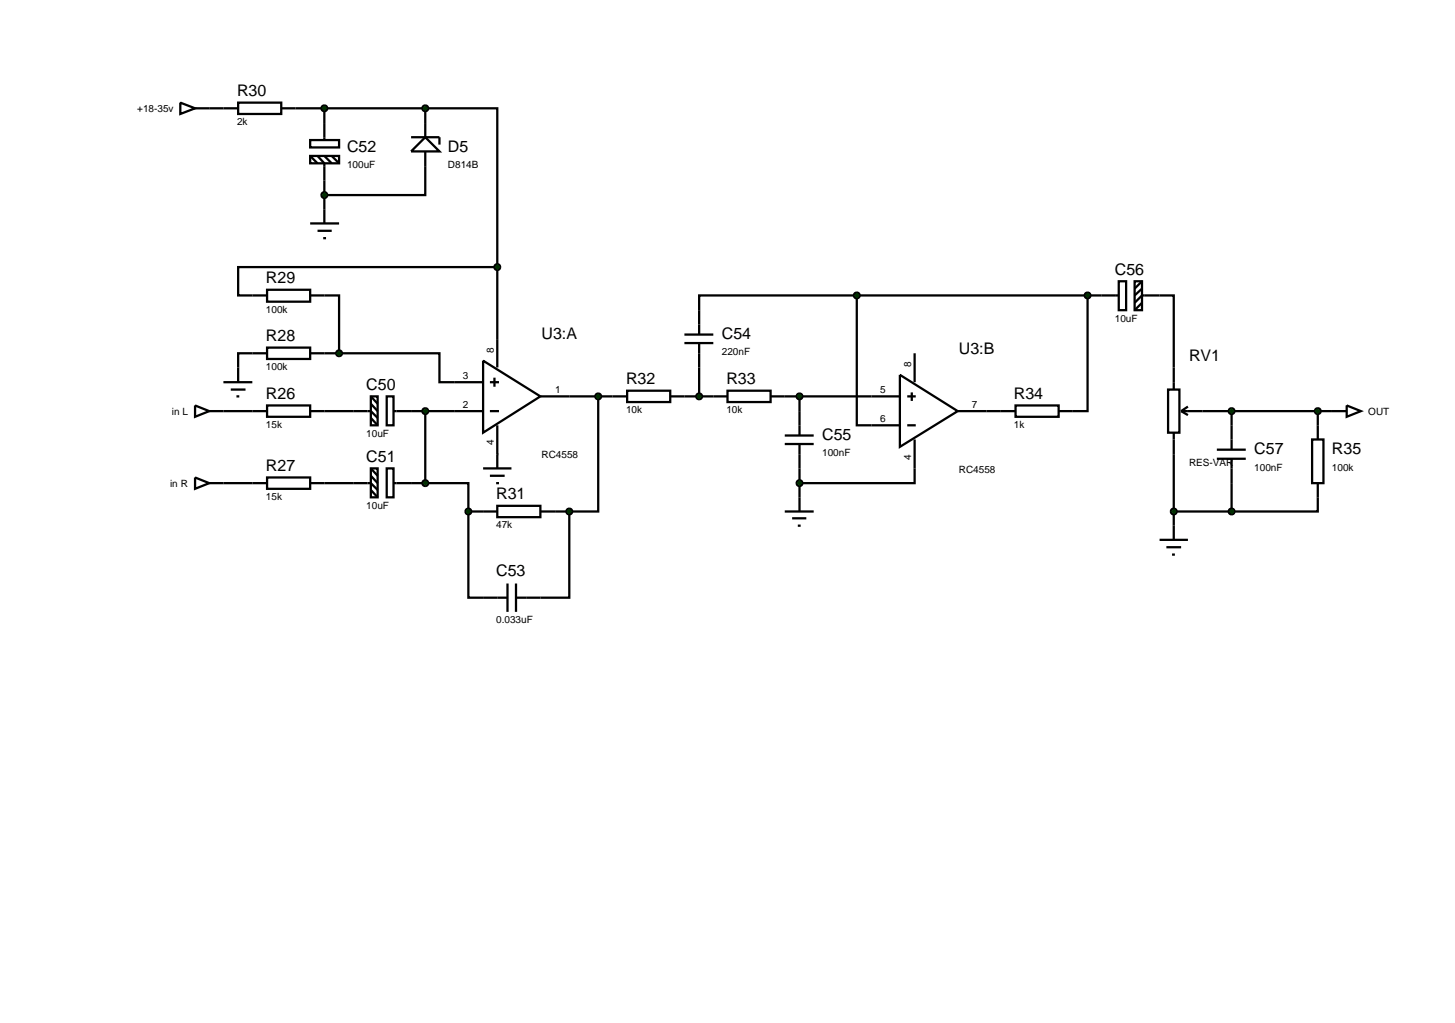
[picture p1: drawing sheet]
<svg xmlns="http://www.w3.org/2000/svg" width="257mm" height="180mm" viewBox="0 0 257 180" stroke-linecap="round" stroke-linejoin="round" font-family="sans-serif">
<g fill="none" stroke="#000" stroke-width=".4">
<path d="M31.8 18.1l2.6 1-2.6 1zM34.4 19.1h5M52.1 19.1h22.9M57.2 19.1v2.6M75 19.1h12.7v28M75 19.1v2.6M54.7 39.4h5.1M57.2 31.8v7.6M75 29.3v5.1h-17.8M56 40.7h2.5M57 42h.5M57.2 52.1h2.6v10.2"/>
<path d="M87.7 47.1h-45.7v5h2.5M87.7 47.1v17.7M151.1 52.1v22.9h7.6M151.1 52.1h-27.8v2.6M151.1 52.1h43.2M191.8 52.1v20.4h-2.6M204.5 52.1h2.5v12.7M34.4 71.5l2.5 1-2.5 1zM36.9 72.5h10.2M39.4 67.4h5.1M40.7 68.7h2.6M41.7 69.9h.5"/>
<path d="M44.5 62.3h-2.5v5.1M47.1 71.5h7.6v2h-7.6zM54.7 72.5h10.7l1.2 1.2M57.2 62.3h2.6M59.8 62.3h17.7v5.1h7.7M65.4 69.9h1.2v5.1h-1.2zM65.4 69.9l1.2 1.3M65.4 71.2l1.2 1.3M65.4 73.7l1.2 1.3M68.2 69.9h1.2v5.1h-1.2zM69.4 72.5h15.8M75 72.5v12.7"/>
<path d="M85.2 63.6l10.1 6.3-10.1 6.4zM86.4 72.5h1.6M86.4 67.4h1.6M87.2 66.6v1.6M87.7 75v7.6M95.3 69.9h12.7M105.5 69.9v20.3h-5.1M120.7 69.9h5.1M123.3 64.8v5.1M138.4 69.9h20.3M141 69.9v2.6M158.7 66.1l10.2 6.4-10.2 6.3z"/>
<path d="M160 69.9h1.5M160 75h1.5M160.8 69.2v1.5M161.3 77.5v7.7h-20.3M161.3 62.3v5.1M168.9 72.5h7.6M212.1 72.5h25.4M217.2 72.5v2.5M232.4 72.5v2.5M237.5 71.5l2.5 1-2.5 1zM34.4 84.2l2.5 1-2.5 1zM36.9 85.2h10.2"/>
<path d="M47.1 84.2h7.6v2h-7.6zM54.7 85.2h10.7l1.2 1.2M65.4 82.6h1.2v5.1h-1.2zM65.4 82.6l1.2 1.3M65.4 83.9l1.2 1.3M65.4 86.4l1.2 1.3M68.2 82.6h1.2v5.1h-1.2zM69.4 85.2h5.6M75 85.2h7.6v5M82.6 90.2v15.2h2.6M82.6 90.2h2.6M85.2 82.6h5"/>
<path d="M86.4 83.9h2.6M87.5 85.2h.5M97.9 90.2h2.5M100.4 90.2v15.2h-5.1M138.4 90.2h5.1M139.7 91.4h2.5M140.7 92.7h.5M141 82.6v7.6M207 90.2h10.2M207 80.1v12.6M217.2 85.2v5M232.4 87.7v2.5h-15.2"/>
</g>
<path d="M74.7 72.1l.3-.1-.5 .5zM75 72l.4 .2 .1 .3zM75 73l.5-.5-.2 .4zM74.5 72.5l.5 .5-.4-.2z" fill="#004000" stroke="#000" stroke-width=".4"/>
<path d="M75 72l.5 .5-.5 .5-.5-.5z" fill="#004000"/>
<path d="M44.5 52.1h2.6M47.1 51.1h7.6v2.1h-7.6zM54.7 52.1h2.5M44.5 62.3h2.6M47.1 61.3h7.6v2h-7.6zM54.7 62.3h2.5" fill="none" stroke="#000" stroke-width=".4"/>
<path d="M59.4 62l.4-.2-.5 .5zM59.8 61.8l.4 .2 .1 .3zM60.3 62.3l-.1 .3-.4 .2zM59.3 62.3l.5 .5-.4-.2z" fill="#004000" stroke="#000" stroke-width=".4"/>
<path d="M59.3 62.3l.5-.5 .5 .5-.5 .5z" fill="#004000"/>
<path d="M54.7 24.7h5.1v1.3h-5.1zM54.7 27.5h5.1v1.3h-5.1zM54.7 27.5l1.3 1.3M56 27.5l1.2 1.3v3M57.2 21.7v3M57.2 27.5l1.3 1.3M58.5 27.5l1.3 1.3M72.5 24.2h5v1.3M75 24.2l2.5 2.5h-5zM75 21.7v2.5M75 26.7v2.6" fill="none" stroke="#000" stroke-width=".4"/>
<path d="M56.8 34.1l.4-.2-.5 .5zM57.2 33.9l.4 .2 .1 .3zM57.2 34.9l.5-.5-.1 .3zM56.7 34.4l.5 .5-.3-.1z" fill="#004000" stroke="#000" stroke-width=".4"/>
<path d="M56.7 34.4l.5-.5 .5 .5-.5 .5z" fill="#004000"/>
<path d="M39.4 19.1h2.6M42 18.1h7.6v2h-7.6zM49.6 19.1h2.5" fill="none" stroke="#000" stroke-width=".4"/>
<g fill="#004000" stroke="#000" stroke-width=".4">
<path d="M56.8 18.8l.4-.2-.5 .5zM57.2 18.6l.4 .2 .1 .3zM57.2 19.6l.5-.5-.1 .3zM56.7 19.1l.5 .5-.3-.1z"/>
<path d="M74.7 18.7l.3-.1-.5 .5zM75 18.6l.4 .2 .1 .3zM75 19.6l.5-.5-.2 .4zM74.5 19.1l.5 .5-.4-.2z"/>
<path d="M87.4 46.7l.3-.1-.5 .5zM87.7 46.6l.4 .2 .1 .3zM87.7 47.6l.5-.5-.2 .4zM87.2 47.1l.5 .5-.4-.2z"/>
</g>
<g fill="#004000">
<path d="M57.2 18.6l.5 .5-.5 .5-.5-.5z"/>
<path d="M75 18.6l.5 .5-.5 .5-.5-.5z"/>
<path d="M87.7 46.6l.5 .5-.5 .5-.5-.5z"/>
</g>
<path d="M85.2 90.2h2.5M87.7 89.2h7.6v2h-7.6zM95.3 90.2h2.6M85.2 105.4h4.3M89.5 102.9v5M91 102.9v5M91 105.4h4.3" fill="none" stroke="#000" stroke-width=".4"/>
<g fill="#004000" stroke="#000" stroke-width=".4">
<path d="M74.7 84.8l.3-.1-.5 .5zM75 84.7l.4 .2 .1 .3zM75 85.7l.5-.5-.2 .4zM74.5 85.2l.5 .5-.4-.2z"/>
<path d="M82.2 89.9l.4-.2-.5 .5zM82.6 89.7l.4 .2 .1 .3zM82.6 90.7l.5-.5-.2 .4zM82.1 90.2l.5 .5-.3-.1z"/>
<path d="M100 89.9l.4-.2-.5 .5zM100.4 89.7l.3 .1 .2 .4zM100.4 90.7l.5-.5-.2 .4zM99.9 90.2l.5 .5-.3-.1z"/>
</g>
<g fill="#004000">
<path d="M75 84.7l.5 .5-.5 .5-.5-.5z"/>
<path d="M82.1 90.2l.5-.5 .5 .5-.5 .5z"/>
<path d="M99.9 90.2l.5-.5 .5 .5-.5 .5z"/>
</g>
<g fill="none" stroke="#000" stroke-width=".4">
<path d="M120.7 59h5.1M123.3 54.7v4.3M108 69.9h2.6M110.6 68.9h7.6v2h-7.6zM118.2 69.9h2.5M120.7 60.5h5.1M123.3 60.5v4.3M125.8 69.9h2.5M128.3 68.9h7.6v2h-7.6zM135.9 69.9h2.5M138.4 78.3h5.1M138.4 76.8h5.1"/>
<path d="M141 72.5v4.3M141 78.3v4.3M204.5 95.2h5M205.7 96.5h2.6M206.7 97.8h.5M207 92.7v2.5"/>
</g>
<g fill="#004000" stroke="#000" stroke-width=".4">
<path d="M140.7 84.8l.3-.1-.5 .5zM141 84.7l.4 .2 .1 .3zM141.5 85.2l-.1 .3-.4 .2zM140.5 85.2l.5 .5-.3-.1z"/>
<path d="M122.9 69.6l.4-.2-.5 .5zM123.3 69.4l.4 .2 .1 .3zM123.8 69.9l-.1 .3-.4 .2zM122.8 69.9l.5 .5-.3-.1z"/>
<path d="M105.2 69.5l.3-.1-.5 .5zM105.5 69.4l.3 .1 .2 .4zM106 69.9l-.2 .4-.3 .1zM105 69.9l.5 .5-.4-.2z"/>
<path d="M140.7 69.5l.3-.1-.5 .5zM141 69.4l.4 .2 .1 .3zM141.5 69.9l-.1 .3-.4 .2zM140.5 69.9l.5 .5-.3-.1z"/>
</g>
<g fill="#004000">
<path d="M141 84.7l.5 .5-.5 .5-.5-.5z"/>
<path d="M122.8 69.9l.5-.5 .5 .5-.5 .5z"/>
<path d="M105.5 69.4l.5 .5-.5 .5-.5-.5z"/>
<path d="M141 69.4l.5 .5-.5 .5-.5-.5z"/>
</g>
<path d="M176.5 72.5h2.6M179.1 71.5h7.6v2h-7.6zM186.7 72.5h2.5" fill="none" stroke="#000" stroke-width=".4"/>
<path d="M150.8 51.7l.3-.1-.5 .5zM151.1 51.6l.3 .1 .2 .4zM151.6 52.1l-.1 .3-.4 .2zM150.6 52.1l.5 .5-.4-.2z" fill="#004000" stroke="#000" stroke-width=".4"/>
<path d="M150.6 52.1l.5-.5 .5 .5-.5 .5z" fill="#004000"/>
<g fill="none" stroke="#000" stroke-width=".4">
<path d="M194.3 52.1h3M197.3 49.6h1.3v5.1h-1.3zM200.1 49.6h1.3v5.1h-1.3zM201.4 49.6l-1.3 1.3M201.4 50.9l-1.3 1.2M201.4 53.4l-1.3 1.3M204.5 52.1h-3.1l-1.3 1.3M206 68.7h2v7.6h-2zM207 64.8v3.9M207 76.3v3.8M208.3 72.5l1.2 .7M208.3 72.5h3.8"/>
<path d="M209.5 71.7l-1.2 .8M214.6 79.3h5.1M217.2 75v4.3M231.4 77.5h2v7.7h-2zM232.4 75v2.5M214.6 80.9h5.1M217.2 80.9v4.3M232.4 85.2v2.5"/>
</g>
<g fill="#004000" stroke="#000" stroke-width=".4">
<path d="M191.4 51.8l.4-.2-.5 .5zM191.8 51.6l.4 .2 .1 .3zM192.3 52.1l-.1 .3-.4 .2zM191.3 52.1l.5 .5-.4-.2z"/>
<path d="M206.6 89.9l.4-.2-.5 .5zM207 89.7l.4 .2 .1 .3zM207 90.7l.5-.5-.2 .4zM206.5 90.2l.5 .5-.3-.1z"/>
<path d="M216.8 89.9l.4-.2-.5 .5zM217.2 89.7l.4 .2 .1 .3zM217.7 90.2l-.1 .3-.4 .2zM216.7 90.2l.5 .5-.4-.2z"/>
<path d="M216.9 72.1l.3-.1-.5 .5zM217.2 72l.4 .2 .1 .3zM217.7 72.5l-.1 .3-.4 .2zM216.7 72.5l.5 .5-.4-.2z"/>
<path d="M232.1 72.1l.3-.1-.5 .5zM232.4 72l.4 .2 .1 .3zM232.4 73l.5-.5-.1 .3zM231.9 72.5l.5 .5-.3-.1z"/>
</g>
<g fill="#004000">
<path d="M191.8 51.6l.5 .5-.5 .5-.5-.5z"/>
<path d="M206.5 90.2l.5-.5 .5 .5-.5 .5z"/>
<path d="M216.7 90.2l.5-.5 .5 .5-.5 .5z"/>
<path d="M217.2 72l.5 .5-.5 .5-.5-.5z"/>
<path d="M232.4 72l.5 .5-.5 .5-.5-.5z"/>
</g>
<g font-size="2.8">
<text x="41.8" y="17">R30</text>
<text x="61.2" y="26.8">C52</text>
<text x="79" y="26.8">D5</text>
<text x="46.9" y="50">R29</text>
<text x="196.6" y="48.5">C56</text>
<text x="95.5" y="59.9">U3:A</text>
<text x="127.3" y="59.8">C54</text>
<text x="46.9" y="60.2">R28</text>
<text x="169.1" y="62.5">U3:B</text>
<text x="209.7" y="63.7">RV1</text>
<text x="46.9" y="70.4">R26</text>
<text x="64.6" y="68.8">C50</text>
<text x="110.4" y="67.8">R32</text>
<text x="128.1" y="67.8">R33</text>
<text x="178.8" y="70.4">R34</text>
<text x="145" y="77.6">C55</text>
<text x="46.9" y="83.1">R27</text>
<text x="64.6" y="81.5">C51</text>
<text x="221.2" y="80.1">C57</text>
<text x="234.9" y="80.1">R35</text>
<text x="87.5" y="88.1">R31</text>
<text x="87.5" y="101.7">C53</text>
</g>
<g font-size="1.8">
<text x="24.2" y="19.7">+18-35v</text>
<text x="41.8" y="22.1">2k</text>
<text x="61.2" y="29.6">100uF</text>
<text x="79" y="29.6">D814B</text>
<text x="46.9" y="55.2">100k</text>
<text x="196.6" y="56.7">10uF</text>
<text x="46.9" y="65.3">100k</text>
<text x="87.1" y="62.3" transform="rotate(-90 87.1 62.3)">8</text>
<text x="127.3" y="62.6">220nF</text>
<text x="160.7" y="64.8" transform="rotate(-90 160.7 64.8)">8</text>
<text x="81.6" y="66.8">3</text>
<text x="81.6" y="71.9">2</text>
<text x="97.9" y="69.3">1</text>
<text x="155.2" y="69.3">5</text>
<text x="171.4" y="71.9">7</text>
<text x="30.3" y="73.1">in L</text>
<text x="46.9" y="75.5">15k</text>
<text x="64.6" y="77">10uF</text>
<text x="110.4" y="72.9">10k</text>
<text x="128.1" y="72.9">10k</text>
<text x="155.2" y="74.4">6</text>
<text x="178.8" y="75.5">1k</text>
<text x="241.3" y="73.1">OUT</text>
<text x="87.1" y="78.5" transform="rotate(-90 87.1 78.5)">4</text>
<text x="95.5" y="80.8">RC4558</text>
<text x="145" y="80.4">100nF</text>
<text x="160.7" y="81.1" transform="rotate(-90 160.7 81.1)">4</text>
<text x="169.1" y="83.4">RC4558</text>
<text x="209.7" y="82.1">RES-VAR</text>
<text x="221.2" y="83">100nF</text>
<text x="234.9" y="83">100k</text>
<text x="30" y="85.8">in R</text>
<text x="46.9" y="88.2">15k</text>
<text x="64.6" y="89.7">10uF</text>
<text x="87.5" y="93.2">47k</text>
<text x="87.5" y="109.9">0.033uF</text>
</g>
</svg>
